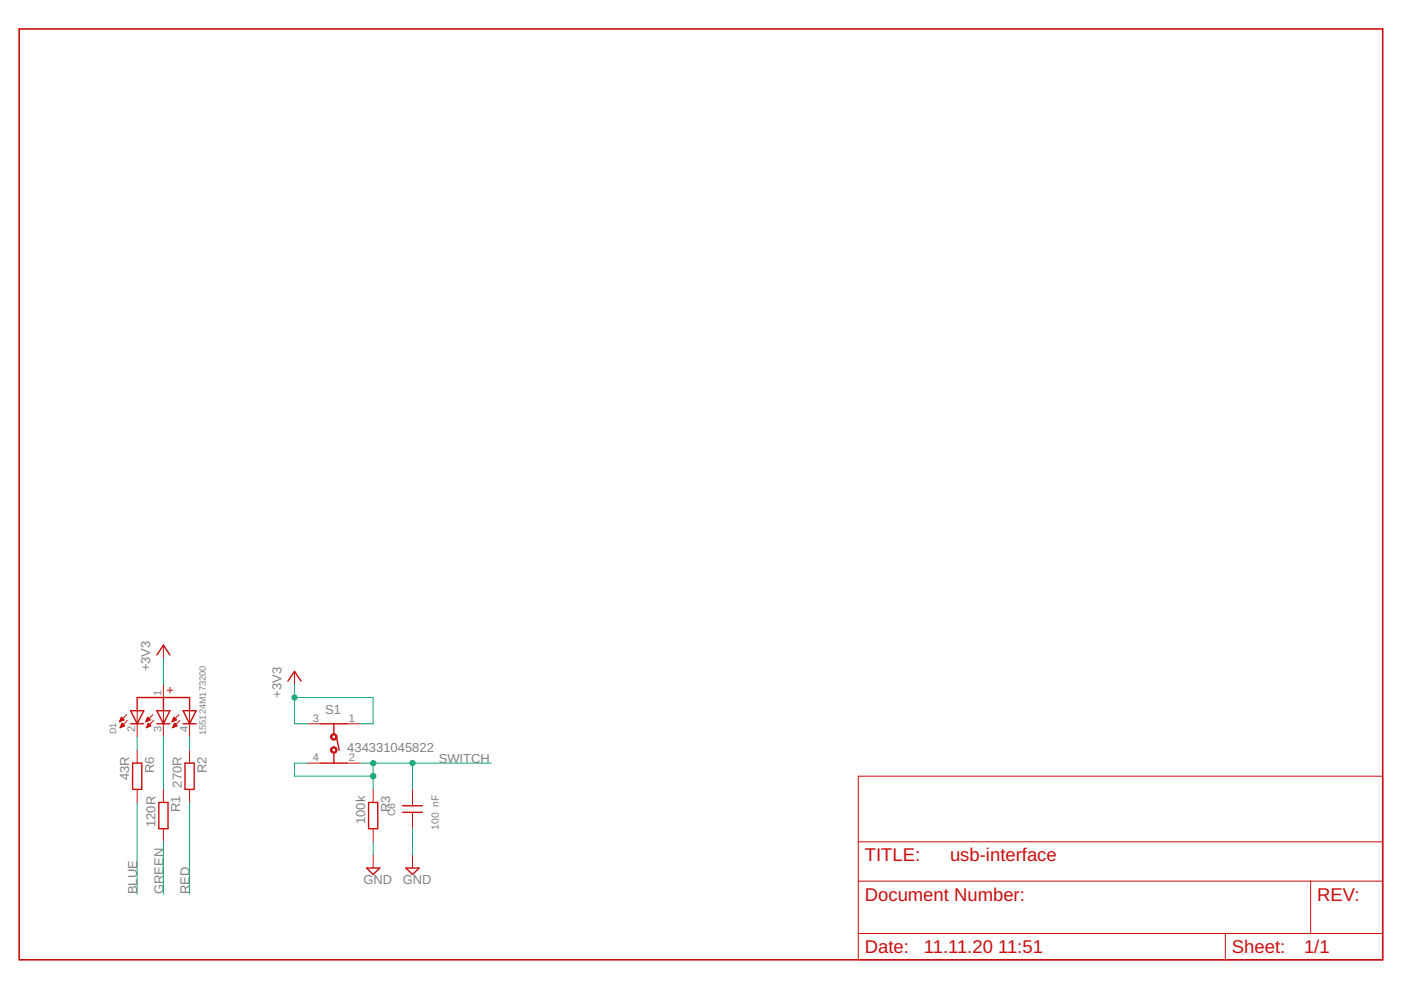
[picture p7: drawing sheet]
<svg xmlns="http://www.w3.org/2000/svg" width="297mm" height="210mm" viewBox="0 0 297 210" stroke-linecap="round" stroke-linejoin="round" font-family="sans-serif">
<g fill="none" stroke="#c90d0c" stroke-width=".3">
<path d="M33.3 138.9l1.3-2.1 1.4 2.1M27.7 150.7h2.8l-1.4 2.8zM27.7 153.5h2.8M29.1 150.7v-2.8h11.1v2.8M33.3 153.5h2.7M33.3 150.7h2.7l-1.4 2.8zM34.6 147.9v2.8M38.8 153.5h2.8M38.8 150.7h2.8l-1.4 2.8zM61 144.4l1.4-2.1 1.4 2.1M68 153.5h5.6M70.8 153.5v2.1"/>
<path d="M70.8 159.7v2.1M71.3 156l.6 3.1M28.1 161.8h2v5.6h-2zM33.7 170.1h1.9v5.6h-1.9zM39.2 161.8h2v5.6h-2zM68 161.8h5.6M78.1 170.1h2v5.6h-2zM85.4 170.8h4.1M85.4 172.2h4.1M77.7 184h2.8l-1.4 1.4zM86.1 184h2.8l-1.4 1.4z"/>
</g>
<g fill="none" stroke="#c90d0c" stroke-width=".21">
<path d="M34.6 136.8v2.8M25.4 153h.1M25.4 152.9h.4M25.5 152.7h.6M25.5 154.2h.2M25.5 152.6h.8M25.6 154.1h.4M25.6 152.4h.5M25.6 153.9h.7M25.6 152.3h.4M25.7 153.8h.7M25.7 152.2h.2"/>
<path d="M25.7 152.1l.6 .5-1 .4zM25.7 153.7h.5M25.8 153.5h.3M25.8 153.4h.2M25.9 153.3l.5 .6-.9 .4zM26.9 151.5l-1.6 1.5M27 152.8l-1.5 1.5M29.1 150.7v5.5M29.1 159v2.8M30.9 153h.1M31 152.9h.3M31 152.7h.6"/>
<path d="M31.1 154.2h.1M31.1 152.6h.7M31.1 154.1h.4M31.1 152.4h.6M31.2 153.9h.7M31.2 152.3h.4M31.2 153.8h.7M31.3 152.2h.1M31.3 153.7h.5M31.3 152.1l.6 .5-1 .4zM31.3 153.5h.4M31.4 153.4h.1"/>
<path d="M31.5 153.3l.5 .6-1 .4zM32.4 151.5l-1.5 1.5M32.6 152.8l-1.6 1.5M34.6 145.1v2.8M34.6 150.7v5.5M36.5 153h.1M36.5 152.9h.4M36.6 152.7h.6M36.6 154.2h.2M36.6 152.6h.8M36.7 154.1h.4M36.7 152.4h.6"/>
<path d="M36.7 153.9h.7M36.8 152.3h.3M36.8 152.2h.2M36.8 153.8h.7M36.9 153.7h.5M36.9 152.1l.5 .5-1 .4zM36.9 153.5h.3M37 153.4h.1M37 153.3l.6 .6-1 .4zM38 151.5l-1.6 1.5M38.1 152.8l-1.5 1.5M40.2 150.7v5.5"/>
<path d="M40.2 159v2.8M62.4 142.3v2.8M65.2 153.5h2.8M73.6 153.5h2.7M29.1 167.4v2.7M34.6 167.4v2.7M34.6 175.7v2.8M40.2 167.4v2.7M65.2 161.8h2.8M73.6 161.8h2.7M79.1 167.4v2.7M79.1 175.7v2.8"/>
<path d="M87.5 167.4v3.4M87.5 172.2v3.5M182 164.6h111.2v38.9h-111.2zM182 178.5h111.2M79.1 181.3v2.7M87.5 181.3v2.7M182 186.8h111.2M182 197.9h111.2M259.8 197.9v5.6M277.9 186.8v11.1"/>
</g>
<g fill="#c90d0c" stroke="#c90d0c" stroke-width=".21">
<path d="M70.3 155.8a.69 .69 0 0 1 1.1 .1 .69 .69 0 0 1-.4 1 .69 .69 0 0 1-.9-.7h.3a.41 .41 0 0 1 .5-.4 .41 .41 0 0 1 .2 .7 .41 .41 0 0 1-.7-.1v-.2h-.3z" fill-rule="evenodd"/>
<path d="M70.3 158.6a.69 .69 0 0 1 1.1 .1 .69 .69 0 0 1-.4 1 .69 .69 0 0 1-.9-.7h.3a.41 .41 0 0 1 .5-.4 .41 .41 0 0 1 .2 .7 .41 .41 0 0 1-.7-.1v-.2h-.3z" fill-rule="evenodd"/>
</g>
<path d="M4.1 6.1h289.1v197.4h-289.1z" fill="none" stroke="#c90d0c" stroke-width=".34"/>
<g fill="none" stroke="#0dab76" stroke-width=".21">
<path d="M34.6 139.6v5.5M29.1 156.2v2.8M34.6 156.2v11.2M40.2 156.2v2.8M62.4 145.1v8.4h2.8M62.4 147.9h16.7v5.6h-2.8M29.1 170.1v19.5M34.6 178.5v11.1M40.2 170.1v19.5M65.2 161.8h-2.8v2.8h16.7M76.3 161.8h27.8M79.1 161.8v5.6"/>
<path d="M79.1 178.5v2.8M87.5 161.8v5.6M87.5 175.7v5.6"/>
</g>
<g fill="#0dab76" stroke="#0dab76" stroke-width=".21">
<circle cx="62.4" cy="147.9" r=".55"/>
<circle cx="79.1" cy="161.8" r=".55"/>
<circle cx="87.5" cy="161.8" r=".55"/>
<circle cx="79.1" cy="164.6" r=".55"/>
</g>
<g font-size="3.9" fill="#c90d0c">
<text x="183.4" y="182.6">TITLE:</text>
<text x="201.4" y="182.6">usb-interface</text>
<text x="183.4" y="191">Document Number:</text>
<text x="279.3" y="191">REV:</text>
<text x="183.4" y="202.1">Date:</text>
<text x="195.9" y="202.1">11.11.20</text>
<text x="211.6" y="202.1">11:51</text>
<text x="261.2" y="202.1">Sheet:</text>
<text x="276.5" y="202.1">1/1</text>
</g>
<g font-size="2.8" fill="#808080">
<text x="31.9" y="142.3" transform="rotate(-90 31.9 142.3)">+3V3</text>
<text x="59.7" y="147.9" transform="rotate(-90 59.7 147.9)">+3V3</text>
<text x="69" y="151.3">S1</text>
<text x="73.6" y="159.3">434331045822</text>
<text x="93" y="161.8">SWITCH</text>
<text x="27.4" y="165.4" transform="rotate(-90 27.4 165.4)">43R</text>
<text x="32.7" y="163.9" transform="rotate(-90 32.7 163.9)">R6</text>
<text x="38.5" y="167" transform="rotate(-90 38.5 167)">270R</text>
<text x="43.8" y="163.9" transform="rotate(-90 43.8 163.9)">R2</text>
<text x="38.2" y="172.3" transform="rotate(-90 38.2 172.3)">R1</text>
<text x="82.7" y="172.3" transform="rotate(-90 82.7 172.3)">R3</text>
<text x="33" y="175.3" transform="rotate(-90 33 175.3)">120R</text>
<text x="77.5" y="174.7" transform="rotate(-90 77.5 174.7)">100k</text>
<text x="29.1" y="189.6" transform="rotate(-90 29.1 189.6)">BLUE</text>
<text x="34.6" y="189.6" transform="rotate(-90 34.6 189.6)">GREEN</text>
<text x="40.2" y="189.6" transform="rotate(-90 40.2 189.6)">RED</text>
<text x="77" y="187.5">GND</text>
<text x="85.4" y="187.5">GND</text>
</g>
<text font-size="2.8" fill="#c90d0c" x="37" y="147.1" transform="rotate(-90 37 147.1)">+</text>
<g font-size="2.3" fill="#808080">
<text x="34.3" y="147.5" transform="rotate(-90 34.3 147.5)">1</text>
<text x="28.7" y="155.2" transform="rotate(-90 28.7 155.2)">2</text>
<text x="34.3" y="155.2" transform="rotate(-90 34.3 155.2)">3</text>
<text x="39.8" y="155.2" transform="rotate(-90 39.8 155.2)">4</text>
<text x="66.3" y="153.1">3</text>
<text x="73.9" y="153.1">1</text>
<text x="66.3" y="161.4">4</text>
<text x="73.9" y="161.4">2</text>
</g>
<g font-size="2.2" fill="#808080">
<text x="83.8" y="173" transform="rotate(-90 83.8 173)">C6</text>
<text x="93" y="176" transform="rotate(-90 93 176)">100 nF</text>
</g>
<g font-size="1.9" fill="#808080">
<text x="24.6" y="155.7" transform="rotate(-90 24.6 155.7)">D1</text>
<text x="43.6" y="155.8" transform="rotate(-90 43.6 155.8)">155124M173200</text>
</g>
</svg>
